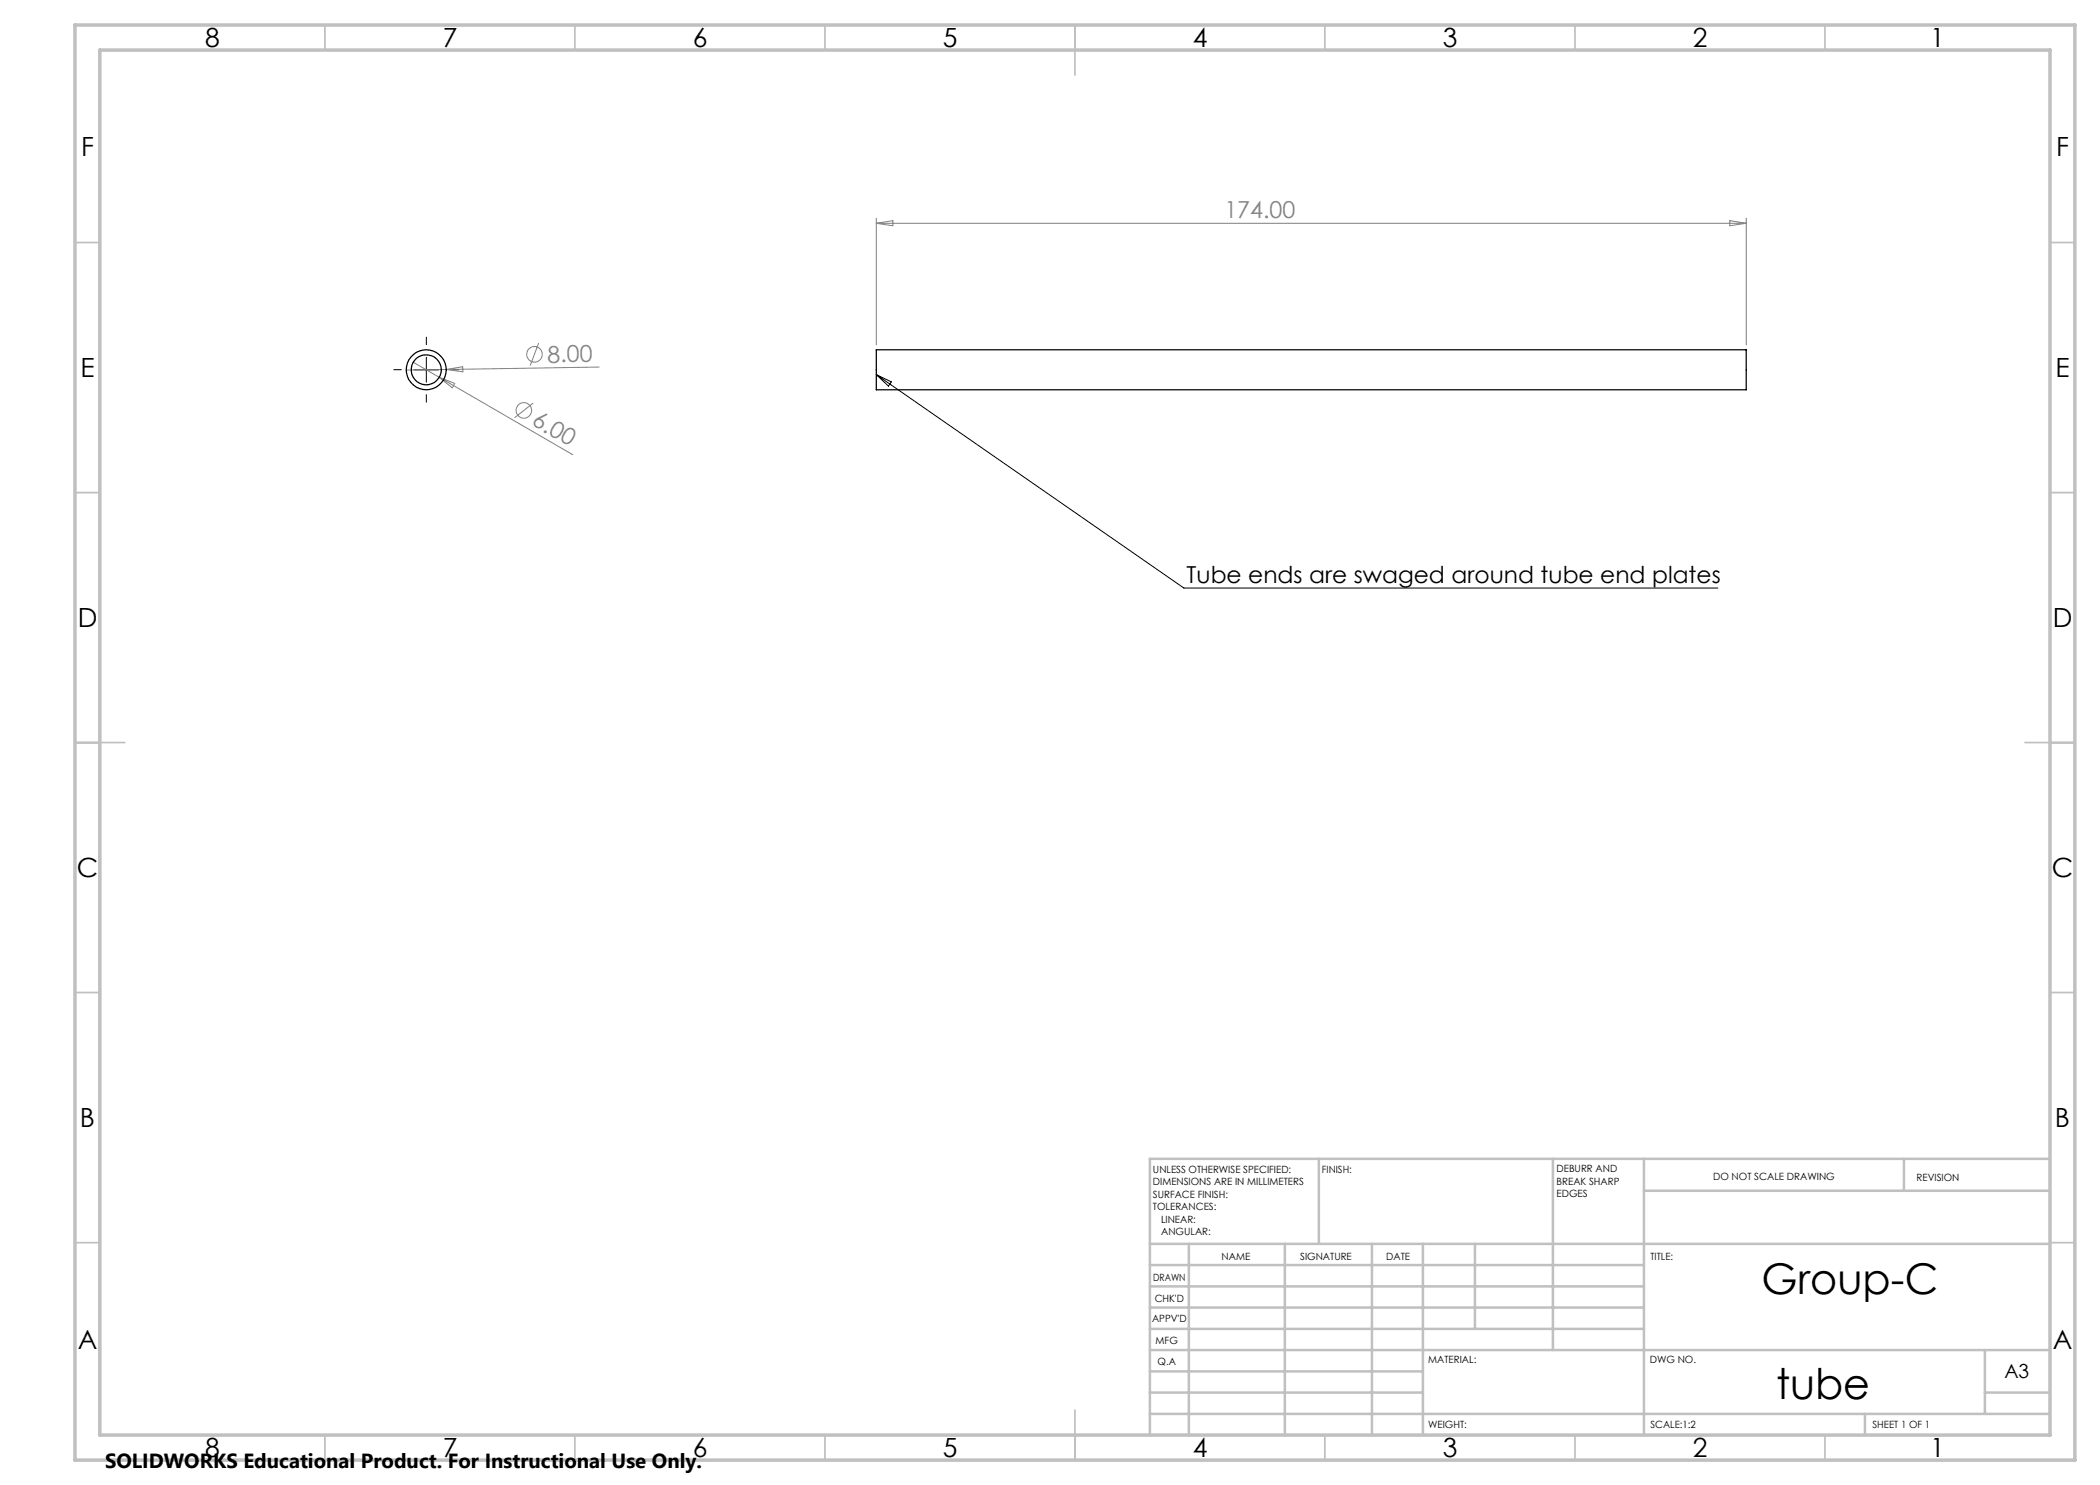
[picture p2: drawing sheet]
<svg xmlns="http://www.w3.org/2000/svg" width="420mm" height="297mm" viewBox="0 0 420 297" stroke-linecap="round" stroke-linejoin="round" font-family="sans-serif">
<g fill="none" stroke="#808080" stroke-width=".2">
<path d="M175.3 43.6v25.4M175.3 44.7h173.9M175.3 44.7l3.3-.6v1.1zM346 44.1l3.2 .6-3.2 .5zM349.2 43.6v25.4M82.7 72.5l31.8 18.4M87.8 75.5l3.1 1.2-.4 .9zM89.3 73.9l-8.1 .1M89.3 73.9l3.2-.6 .1 1.1zM107.7 68.6l-1.7 4.5M119.8 73.4l-30.5 .5M106.6 80.6l-3.7 3"/>
<circle cx="106.9" cy="70.9" r="1.56"/>
<circle cx="104.8" cy="82.1" r="1.56"/>
</g>
<path d="M80.3 73.9h-1.5M85.3 68.9v-1.5M85.3 78.9v1.5M90.3 73.9h1.5" fill="none" stroke="#000" stroke-width=".2" stroke-dasharray="15.2 1.3 1.3 1.3"/>
<path d="M82.8 74h4.9M85.3 71.5v4.9M175.3 74.9l61.5 42.7h106.8M175.3 74.9l3 1.5-.6 .8z" fill="none" stroke="#000" stroke-width=".2"/>
<g fill="none" stroke="#c0c0c0" stroke-width=".35">
<path d="M65 5v5M115 5v5M165 5v5M215 5v10M265 5v5M315 5v5M365 5v5M15 48.5h5M410 48.5h5M15 98.5h5M410 98.5h5M15 148.5h10"/>
<path d="M405 148.5h10M15 198.5h5M410 198.5h5M15 248.5h5M410 248.5h5M65 287v5M115 287v5M165 287v5M215 282v10M265 287v5M315 287v5M365 287v5"/>
</g>
<g fill="none" stroke="#c0c0c0" stroke-width=".5">
<path d="M263.8 231.8v17M310.6 231.8v38.2M328.8 231.8v55.2M328.8 238.2h81.2M380.8 231.8v6.4M410 231.8h-180v55.2M230 248.8h180M230 257.3h98.8M230 253h98.8M237.8 248.8v38.2M257 248.8v38.2M274.4 248.8v38.2"/>
<path d="M284.6 248.8v38.2M295 248.8v17M230 265.8h98.8M230 261.5h98.8M230 278.5h54.6M230 274.3h54.6M230 270h180M397 278.5h13M397 270v12.8M230 282.8h180M373 282.8v4.2"/>
</g>
<path d="M15 5h400v287h-400zM20 10h390v277h-390z" fill="none" stroke="#c0c0c0" stroke-width=".7"/>
<g fill="none" stroke="#000" stroke-width=".25">
<path d="M175.3 70h173.9v8h-173.9z"/>
<circle cx="85.2" cy="74" r="4"/>
<circle cx="85.3" cy="74" r="3"/>
</g>
<g font-size="8.5">
<text x="352.3" y="258.8">Group-C</text>
<text x="355.2" y="279.7">tube</text>
</g>
<g font-size="5.3">
<text x="41" y="9.5">8</text>
<text x="88.5" y="9.5">7</text>
<text x="138.5" y="9.5">6</text>
<text x="188.5" y="9.5">5</text>
<text x="238.5" y="9.5">4</text>
<text x="288.5" y="9.5">3</text>
<text x="338.5" y="9.5">2</text>
<text x="386" y="9.5">1</text>
<text x="16.2" y="31.2">F</text>
<text x="411.2" y="31.2">F</text>
<text x="16.1" y="75.5">E</text>
<text x="411.1" y="75.5">E</text>
<text x="15.5" y="125.5">D</text>
<text x="410.5" y="125.5">D</text>
<text x="15.4" y="175.5">C</text>
<text x="410.4" y="175.5">C</text>
<text x="16" y="225.5">B</text>
<text x="411" y="225.5">B</text>
<text x="15.5" y="269.7">A</text>
<text x="410.5" y="269.7">A</text>
<text x="41" y="291.5">8</text>
<text x="88.5" y="291.5">7</text>
<text x="138.5" y="291.5">6</text>
<text x="188.5" y="291.5">5</text>
<text x="238.5" y="291.5">4</text>
<text x="288.5" y="291.5">3</text>
<text x="338.5" y="291.5">2</text>
<text x="386" y="291.5">1</text>
</g>
<g font-size="4.7" fill="#808080">
<text x="244.9" y="43.6">174.00</text>
<text x="109.5" y="72.5" transform="rotate(-1 109.5 72.5)">8.00</text>
<text x="106.2" y="84.8" transform="rotate(30 106.2 84.8)">6.00</text>
</g>
<text font-size="4.7" x="237.3" y="116.5">Tube ends are swaged around tube end plates</text>
<text font-size="4.1" x="21" y="293.7">SOLIDWORKS Educational Product. For Instructional Use Only.</text>
<text font-size="3.9" x="400.9" y="275.5">A3</text>
<g font-size="2">
<text x="230.6" y="234.6">UNLESS OTHERWISE SPECIFIED:</text>
<text x="230.6" y="237.1">DIMENSIONS ARE IN MILLIMETERS</text>
<text x="230.6" y="239.6">SURFACE FINISH:</text>
<text x="264.4" y="234.6">FINISH:</text>
<text x="311.3" y="234.5">DEBURR AND</text>
<text x="311.3" y="237">BREAK SHARP</text>
<text x="311.3" y="239.5">EDGES</text>
<text x="342.6" y="236">DO NOT SCALE DRAWING</text>
<text x="383.3" y="236.2">REVISION</text>
<text x="230.6" y="242.1">TOLERANCES:</text>
<text x="232.2" y="244.6">LINEAR:</text>
<text x="232.2" y="247.1">ANGULAR:</text>
<text x="244.3" y="252">NAME</text>
<text x="260" y="251.9">SIGNATURE</text>
<text x="277.2" y="251.9">DATE</text>
<text x="330.1" y="251.9">TITLE:</text>
<text x="230.6" y="256.1">DRAWN</text>
<text x="230.9" y="260.3">CHK'D</text>
<text x="230.4" y="264.4">APPV'D</text>
<text x="231.1" y="268.8">MFG</text>
<text x="231.5" y="273">Q.A</text>
<text x="285.6" y="272.5">MATERIAL:</text>
<text x="330" y="272.5">DWG NO.</text>
<text x="285.6" y="285.5">WEIGHT:</text>
<text x="330.1" y="285.6">SCALE:1:2</text>
<text x="374.5" y="285.6">SHEET 1 OF 1</text>
</g>
</svg>
